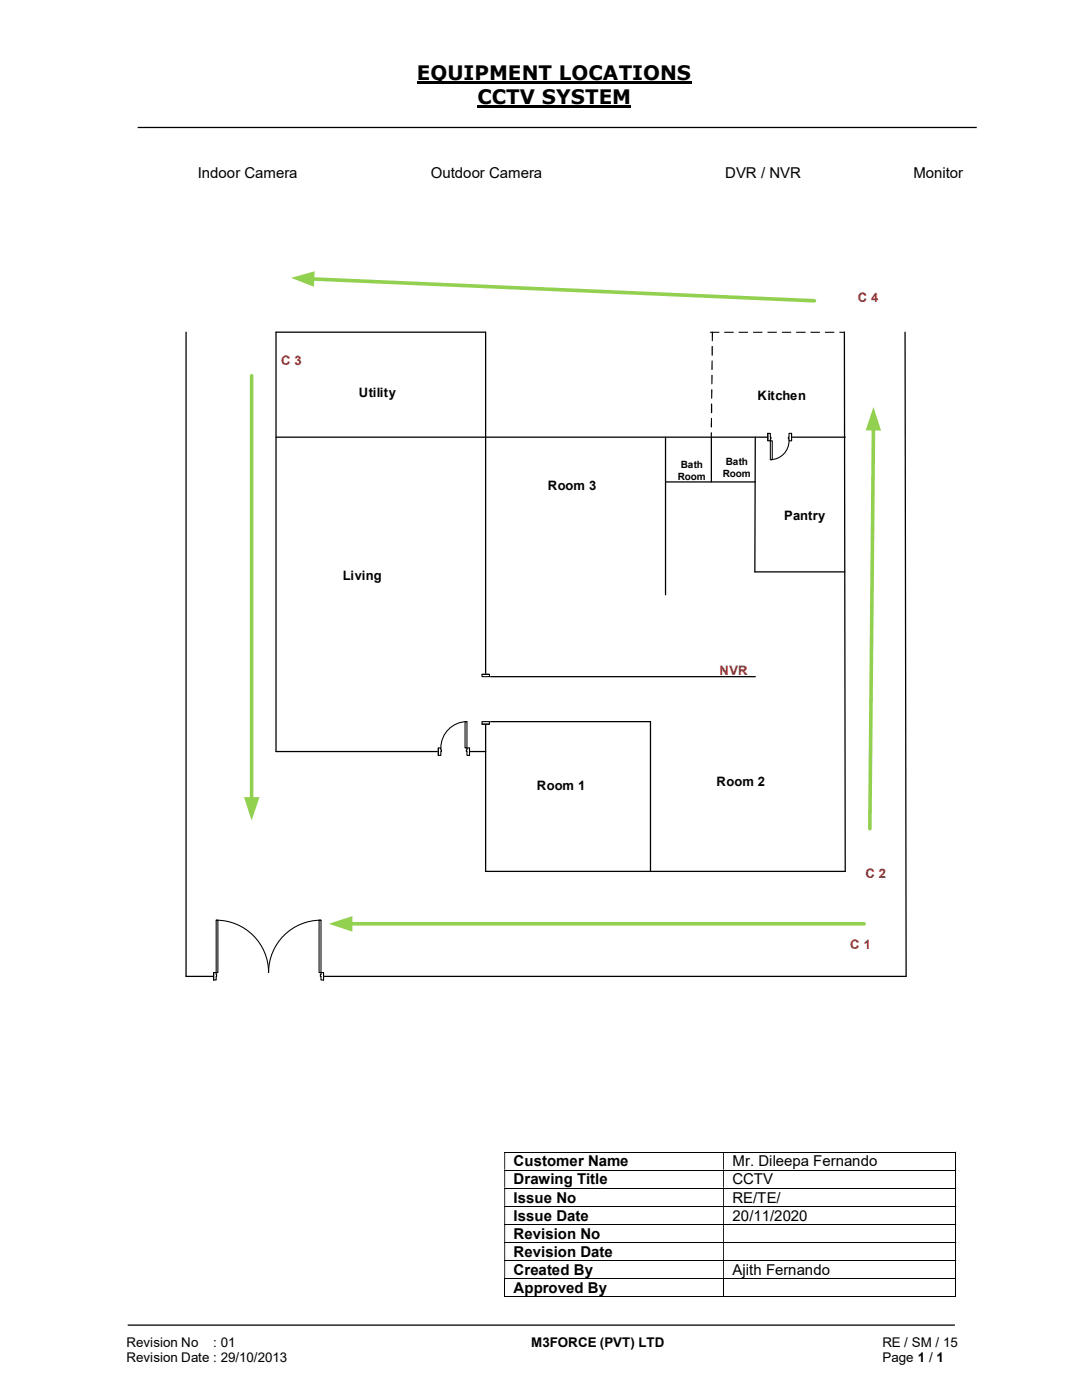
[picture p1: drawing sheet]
<svg xmlns="http://www.w3.org/2000/svg" width="216mm" height="279mm" viewBox="0 0 216 279" stroke-linecap="round" stroke-linejoin="round" font-family="sans-serif">
<path d="M83.2 16.5h54.8M95.2 21.3h30.7" fill="none" stroke="#000" stroke-width=".42"/>
<path d="M27.5 25.4h167.4M168.5 66.3l.2 107.6h-71.8v-107.6h-41.8v83.7h41.8M55.1 87.2h113.6M132.8 96.2h17.9M141.9 87.2v9M150.7 87.2l-.1 26.9h18M96.9 144h32.9v29.9M25.5 264.5h165" fill="none" stroke="#000" stroke-width=".25"/>
<g fill="none" stroke="#000" stroke-width=".2">
<path d="M100.6 229.9h90M100.6 233.5h90M100.6 237.1h90M190.7 230v3.4M190.7 233.6v3.4M190.7 237.2v3.5M100.6 240.7h90M100.6 244.3h90M100.6 247.9h90M100.6 251.5h90M100.6 255.1h90M100.6 258.8h43.7"/>
<path d="M100.7 255.2v3.6M144.4 255.2v3.6M144.4 258.8h46.2M190.7 240.8v3.5M190.7 244.4v3.5M190.7 248v3.5M190.7 251.6v3.5M190.7 255.2v3.6"/>
</g>
<g fill="#000">
<path d="M190.6 229.9h.2v.1h-.2zM100.6 230h.2v3.4h-.2zM144.3 230h.1v3.4h-.1z" fill-rule="evenodd"/>
<path d="M190.6 233.4h.2v.2h-.2zM100.6 233.6h.2v3.4h-.2zM144.3 233.6h.1v3.4h-.1z" fill-rule="evenodd"/>
<path d="M190.6 237h.2v.2h-.2zM100.6 237.2h.2v3.5h-.2zM144.3 237.2h.1v3.5h-.1z" fill-rule="evenodd"/>
<path d="M190.6 240.7h.2v.1h-.2zM100.6 240.8h.2v3.5h-.2zM144.3 240.8h.1v3.5h-.1z" fill-rule="evenodd"/>
<path d="M190.6 244.3h.2v.1h-.2zM100.6 244.4h.2v3.5h-.2zM144.3 244.4h.1v3.5h-.1z" fill-rule="evenodd"/>
<path d="M190.6 247.9h.2v.1h-.2zM100.6 248h.2v3.5h-.2zM144.3 248h.1v3.5h-.1z" fill-rule="evenodd"/>
<path d="M190.6 251.5h.2v.1h-.2zM100.6 251.6h.2v3.5h-.2zM144.3 251.6h.1v3.5h-.1z" fill-rule="evenodd"/>
</g>
<g fill="#000">
<path d="M190.6 255.1h.2v.1h-.2zM190.6 258.7h.2v.1h-.2z"/>
<path d="M141.7 66.2l1.9 .1-.2 .1h-1.7zM144.5 66.2l1.9 .1-.1 .1h-1.7zM147.4 66.2l1.9 .1-.1 .1h-1.7zM150.3 66.2l1.8 .1-.1 .1h-1.6zM153.2 66.2l1.8 .1-.1 .1h-1.7zM156 66.2l1.9 .1-.1 .1h-1.7zM158.9 66.2l1.9 .1-.1 .1h-1.7zM161.7 66.2l1.9 .1-.1 .1h-1.7zM164.6 66.2l1.9 .1-.1 .1h-1.7zM167.5 66.2l1.1 .1-.1 .1h-.9z"/>
<path d="M142.1 66.2l.2 .1-.1 1.7-.1 .1zM142 69.1l.2 .1v1.7l-.1 .1-.1-.1zM142 72l.2 .1v1.6l-.1 .1-.2-.1zM142 74.8l.2 .1v1.7l-.2 .1zM141.9 77.7l.3 .1-.2 1.8-.1-.1zM141.9 80.6h.2v1.7l-.1 .2-.1-.2zM141.9 83.4l.2 .1v1.7l-.2 .1-.1-.1zM141.8 86.3l.3 .1-.2 .9-.1-.1z"/>
</g>
<path d="M87.5 149.2h6.2v1.6h-6.2z" fill="#fff"/>
<path d="M87.5 149.2h6.2v1.6h-6.2z" fill="none" stroke="#fff" stroke-width=".21"/>
<path d="M93.2 149.3v1.4h.5v-1.4zM87.5 149.3h.5v1.4h-.5z" fill-rule="evenodd" fill="#fff"/>
<path d="M88 149.6v-.3h-.5v1.4h.5v-.7M93.2 149.6v-.3h.5v1.4h-.5v-.7" fill="none" stroke="#000" stroke-width=".21"/>
<path d="M93 149.6v.4h.2v-.4zM88 149.6h.1v.4h-.1z" fill-rule="evenodd" fill="#fff"/>
<path d="M87.5 149.3v1.4M88 149.6h.1v.4h-.1M93.2 149.6h-.2v.4h.2M93.2 144a5.2 5.2 0 0 0-5.2 5.3M93.7 149.3v1.4" fill="none" stroke="#000" stroke-width=".21"/>
<path d="M92.8 144h.4v5.3h-.4z" fill-rule="evenodd" fill="#fff"/>
<path d="M92.8 144h.4v5.3h-.4z" fill="none" stroke="#000" stroke-width=".21"/>
<path d="M153.2 86.4h4.7v1.6h-4.7z" fill="#fff"/>
<path d="M153.2 86.4h4.7v1.6h-4.7z" fill="none" stroke="#fff" stroke-width=".21"/>
<path d="M153.2 86.5v1.5h.5v-1.5zM157.4 86.5h.5v1.5h-.5z" fill-rule="evenodd" fill="#fff"/>
<path d="M153.7 87.2v-.7h-.5v1.5h.5v-.4M157.4 87.2v-.7h.5v1.5h-.5v-.4" fill="none" stroke="#000" stroke-width=".21"/>
<path d="M153.7 87.2v.4h.1v-.4zM157.3 87.2h.1v.4h-.1z" fill-rule="evenodd" fill="#fff"/>
<path d="M153.2 86.5v1.5M153.7 87.2h.1v.4h-.1M157.4 88a3.7 3.7 0 0 1-3.7 3.7M157.4 87.2h-.1v.4h.1M157.9 86.5v1.5" fill="none" stroke="#000" stroke-width=".21"/>
<path d="M153.7 88h.4v3.7h-.4z" fill-rule="evenodd" fill="#fff"/>
<path d="M153.7 88h.4v3.7h-.4z" fill="none" stroke="#000" stroke-width=".21"/>
<path d="M180.6 66.3l.2 128.6" fill="none" stroke="#000" stroke-width=".25"/>
<path d="M62.3 55.7l100.2 4.3" fill="none" stroke="#92d050" stroke-width=".72"/>
<path d="M58.1 55.5l4.7-1.4-.1 3.1z" fill="#92d050"/>
<path d="M50.2 75v84.5" fill="none" stroke="#92d050" stroke-width=".72"/>
<path d="M48.7 159.1h3.1l-1.6 4.6z" fill="#92d050"/>
<path d="M69.9 184.4h102.5" fill="none" stroke="#92d050" stroke-width=".72"/>
<path d="M65.6 184.4l4.7-1.6v3.1z" fill="#92d050"/>
<path d="M174.3 85.5l-.7 79.9" fill="none" stroke="#92d050" stroke-width=".72"/>
<path d="M174.3 81.2l1.5 4.7h-3.1z" fill="#92d050"/>
<path d="M37.1 66.3v128.6h143.7" fill="none" stroke="#000" stroke-width=".25"/>
<path d="M42.6 194.1h22v1.5h-22z" fill="#fff"/>
<path d="M42.6 194.1h22v1.5h-22z" fill="none" stroke="#fff" stroke-width=".21"/>
<path d="M64.1 194.1v1.5h.5v-1.5zM42.6 194.1h.5v1.5h-.5z" fill-rule="evenodd" fill="#fff"/>
<path d="M43.1 194.5v-.4h-.5v1.5h.5v-.7M64.1 194.5v-.4h.5v1.5h-.5v-.7" fill="none" stroke="#000" stroke-width=".21"/>
<path d="M63.9 194.5v.4h.2v-.4zM43.1 194.5l.1 .4z" fill-rule="evenodd" fill="#fff"/>
<path d="M42.6 194.1v1.5M43.1 183.6a10.5 10.5 0 0 1 10.5 10.5 10.4 10.4 0 0 1 10.5-10.5M43.1 194.5v.4M64.1 194.5h-.2v.4h.2M64.6 194.1v1.5" fill="none" stroke="#000" stroke-width=".21"/>
<path d="M43.1 183.6h.4v10.5h-.4z" fill-rule="evenodd" fill="#fff"/>
<path d="M43.1 183.6h.4v10.5h-.4z" fill="none" stroke="#000" stroke-width=".21"/>
<path d="M63.7 183.6h.4v10.5h-.4z" fill-rule="evenodd" fill="#fff"/>
<path d="M63.7 183.6h.4v10.5h-.4z" fill="none" stroke="#000" stroke-width=".21"/>
<path d="M132.8 87.2v31.5M96.9 135h53.8" fill="none" stroke="#000" stroke-width=".25"/>
<path d="M96.1 134.6h1.6v9.9h-1.6z" fill-rule="evenodd" fill="#fff"/>
<path d="M96.1 134.6h1.6v9.9h-1.6z" fill="none" stroke="#fff" stroke-width=".21"/>
<path d="M96.2 144v.5h1.5v-.5zM96.2 134.6h1.5v.4h-1.5z" fill-rule="evenodd" fill="#fff"/>
<path d="M96.2 134.6h1.5v.4h-1.5zM96.2 134.6h1.5M96.2 144h1.5v.5h-1.5zM96.2 144.5h1.5" fill="none" stroke="#000" stroke-width=".21"/>
<g font-size="4">
<text x="83.2" y="16">EQUIPMENT LOCATIONS</text>
<text x="95.2" y="20.8">CCTV SYSTEM</text>
</g>
<g font-size="3">
<text x="39.5" y="35.5">Indoor Camera</text>
<text x="86" y="35.5">Outdoor Camera</text>
<text x="144.7" y="35.5">DVR / NVR</text>
<text x="182.2" y="35.5">Monitor</text>
<text x="102.5" y="232.8">Customer Name</text>
<text x="146.1" y="232.8">Mr. Dileepa Fernando</text>
<text x="102.5" y="236.4">Drawing Title</text>
<text x="102.5" y="240">Issue No</text>
<text x="146.1" y="236.4">CCTV</text>
<text x="146.1" y="240">RE/TE/</text>
<text x="102.5" y="243.6">Issue Date</text>
<text x="146.1" y="243.6">20/11/2020</text>
<text x="102.5" y="247.2">Revision No</text>
<text x="102.5" y="250.8">Revision Date</text>
<text x="102.5" y="254.4">Created By</text>
<text x="146.1" y="254.4">Ajith Fernando</text>
<text x="102.5" y="258">Approved By</text>
</g>
<g font-size="2.7">
<text x="25.2" y="268.8">Revision No</text>
<text x="42.6" y="268.8">: 01</text>
<text x="106" y="268.8">M3FORCE (PVT) LTD</text>
<text x="176.1" y="268.8">RE / SM / 15</text>
<text x="25.2" y="271.8">Revision Date : 29/10/2013</text>
<text x="176.1" y="271.8">Page 1 / 1</text>
</g>
<g font-size="2.6" fill="#c00000">
<text x="171.2" y="60.4">C 4</text>
<text x="56.1" y="72.9">C 3</text>
<text x="143.6" y="134.7">NVR</text>
<text x="172.7" y="175.1">C 2</text>
<text x="169.7" y="189.4">C 1</text>
</g>
<g font-size="2.6">
<text x="71.6" y="79.2">Utility</text>
<text x="151.1" y="79.9">Kitchen</text>
<text x="109.3" y="97.9">Room 3</text>
<text x="156.5" y="103.8">Pantry</text>
<text x="68.4" y="115.8">Living</text>
<text x="107.1" y="157.6">Room 1</text>
<text x="143" y="156.9">Room 2</text>
</g>
<g font-size="2">
<text x="135.3" y="95.9">Room</text>
<text x="135.8" y="93.5">Bath</text>
<text x="144.2" y="95.1">Room</text>
<text x="144.8" y="92.7">Bath</text>
</g>
</svg>
